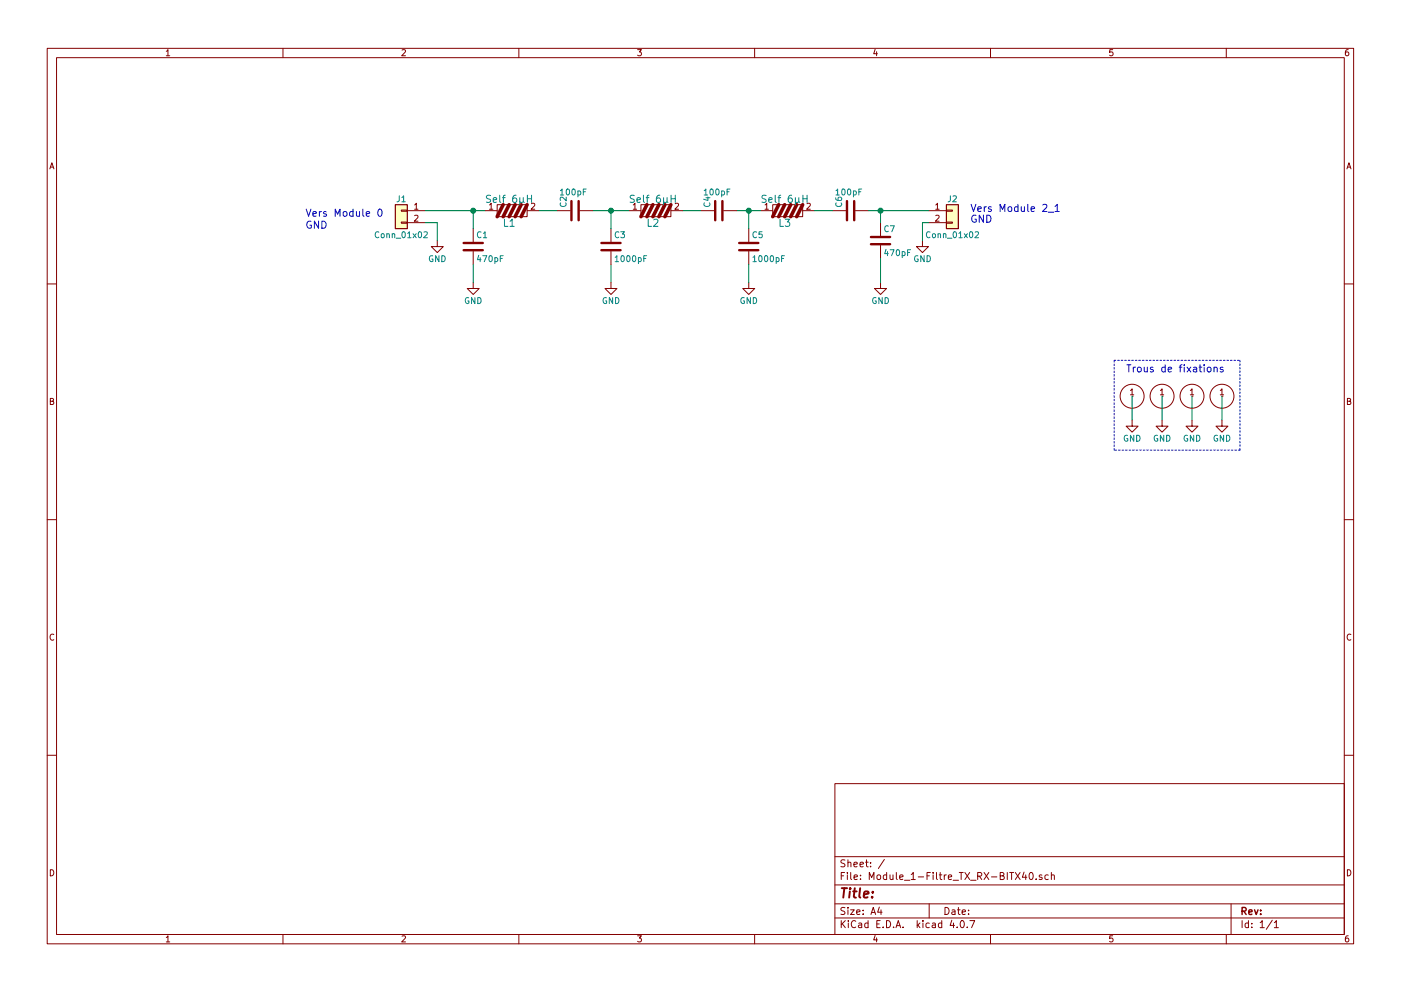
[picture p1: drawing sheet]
EESchema Schematic File Version 2
LIBS:power
LIBS:device
LIBS:switches
LIBS:relays
LIBS:motors
LIBS:transistors
LIBS:conn
LIBS:linear
LIBS:regul
LIBS:74xx
LIBS:cmos4000
LIBS:adc-dac
LIBS:memory
LIBS:xilinx
LIBS:microcontrollers
LIBS:dsp
LIBS:microchip
LIBS:analog_switches
LIBS:motorola
LIBS:texas
LIBS:intel
LIBS:audio
LIBS:interface
LIBS:digital-audio
LIBS:philips
LIBS:display
LIBS:cypress
LIBS:siliconi
LIBS:opto
LIBS:atmel
LIBS:contrib
LIBS:valves
LIBS:alex-library
EELAYER 25 0
EELAYER END
$Descr A4 11693 8268
encoding utf-8
Sheet 1 1
Title ""
Date ""
Rev ""
Comp ""
Comment1 ""
Comment2 ""
Comment3 ""
Comment4 ""
$EndDescr
$Comp
L Self L1
U 1 1
P 4250 1750
F 0 "L1" V 4350 1750 60  0000 C CNN
F 1 "Self 6µH" V 4150 1750 60  0000 C CNN
F 2 "alex-library:Self_T30-6" H 4250 1750 60  0001 C CNN
F 3 "" H 4250 1750 60  0001 C CNN
	1    4250 1750
	0    1    1    0   
$EndComp
$Comp
L C C1
U 1 1
P 3950 2050
F 0 "C1" H 3975 2150 50  0000 L CNN
F 1 "470pF" H 3975 1950 50  0000 L CNN
F 2 "alex-library:C-P_5.08-L_7.5-H_6-P_2.5" H 3988 1900 50  0001 C CNN
F 3 "" H 3950 2050 50  0001 C CNN
	1    3950 2050
	1    0    0    -1  
$EndComp
$Comp
L C C3
U 1 1
P 5100 2050
F 0 "C3" H 5125 2150 50  0000 L CNN
F 1 "1000pF" H 5125 1950 50  0000 L CNN
F 2 "alex-library:C-P_5.08-L_7.5-H_6-P_2.5" H 5138 1900 50  0001 C CNN
F 3 "" H 5100 2050 50  0001 C CNN
	1    5100 2050
	1    0    0    -1  
$EndComp
$Comp
L C C2
U 1 1
P 4800 1750
F 0 "C2" H 4825 1850 50  0000 L CNN
F 1 "100pF" V 4950 1650 50  0000 L CNN
F 2 "alex-library:C-P_5.08-L_7.5-H_6-P_2.5" H 4838 1600 50  0001 C CNN
F 3 "" H 4800 1750 50  0001 C CNN
	1    4800 1750
	0    -1   -1   0   
$EndComp
$Comp
L Self L2
U 1 1
P 5450 1750
F 0 "L2" V 5550 1750 60  0000 C CNN
F 1 "Self 6µH" V 5350 1750 60  0000 C CNN
F 2 "alex-library:Self_T30-6" H 5450 1750 60  0001 C CNN
F 3 "" H 5450 1750 60  0001 C CNN
	1    5450 1750
	0    1    1    0   
$EndComp
$Comp
L C C4
U 1 1
P 6000 1750
F 0 "C4" H 6025 1850 50  0000 L CNN
F 1 "100pF" V 6150 1650 50  0000 L CNN
F 2 "alex-library:C-P_5.08-L_7.5-H_6-P_2.5" H 6038 1600 50  0001 C CNN
F 3 "" H 6000 1750 50  0001 C CNN
	1    6000 1750
	0    -1   -1   0   
$EndComp
$Comp
L C C5
U 1 1
P 6250 2050
F 0 "C5" H 6275 2150 50  0000 L CNN
F 1 "1000pF" H 6275 1950 50  0000 L CNN
F 2 "alex-library:C-P_5.08-L_7.5-H_6-P_2.5" H 6288 1900 50  0001 C CNN
F 3 "" H 6250 2050 50  0001 C CNN
	1    6250 2050
	1    0    0    -1  
$EndComp
$Comp
L Self L3
U 1 1
P 6550 1750
F 0 "L3" V 6650 1750 60  0000 C CNN
F 1 "Self 6µH" V 6450 1750 60  0000 C CNN
F 2 "alex-library:Self_T30-6" H 6550 1750 60  0001 C CNN
F 3 "" H 6550 1750 60  0001 C CNN
	1    6550 1750
	0    1    1    0   
$EndComp
$Comp
L C C6
U 1 1
P 7100 1750
F 0 "C6" H 7125 1850 50  0000 L CNN
F 1 "100pF" V 7250 1650 50  0000 L CNN
F 2 "alex-library:C-P_5.08-L_7.5-H_6-P_2.5" H 7138 1600 50  0001 C CNN
F 3 "" H 7100 1750 50  0001 C CNN
	1    7100 1750
	0    -1   -1   0   
$EndComp
$Comp
L C C7
U 1 1
P 7350 2000
F 0 "C7" H 7375 2100 50  0000 L CNN
F 1 "470pF" H 7375 1900 50  0000 L CNN
F 2 "alex-library:C-P_5.08-L_7.5-H_6-P_2.5" H 7388 1850 50  0001 C CNN
F 3 "" H 7350 2000 50  0001 C CNN
	1    7350 2000
	1    0    0    -1  
$EndComp
$Comp
L Conn_01x02 J1
U 1 1
P 3350 1750
F 0 "J1" H 3350 1850 50  0000 C CNN
F 1 "Conn_01x02" H 3350 1550 50  0000 C CNN
F 2 "alex-library:Connect-2pin" H 3350 1750 50  0001 C CNN
F 3 "" H 3350 1750 50  0001 C CNN
	1    3350 1750
	-1   0    0    -1  
$EndComp
$Comp
L Conn_01x02 J2
U 1 1
P 7950 1750
F 0 "J2" H 7950 1850 50  0000 C CNN
F 1 "Conn_01x02" H 7950 1550 50  0000 C CNN
F 2 "alex-library:Connect-2pin" H 7950 1750 50  0001 C CNN
F 3 "" H 7950 1750 50  0001 C CNN
	1    7950 1750
	1    0    0    -1  
$EndComp
$Comp
L GND #PWR01
U 1 1
P 3650 2000
F 0 "#PWR01" H 3650 1750 50  0001 C CNN
F 1 "GND" H 3650 1850 50  0000 C CNN
F 2 "" H 3650 2000 50  0001 C CNN
F 3 "" H 3650 2000 50  0001 C CNN
	1    3650 2000
	1    0    0    -1  
$EndComp
$Comp
L GND #PWR02
U 1 1
P 3950 2350
F 0 "#PWR02" H 3950 2100 50  0001 C CNN
F 1 "GND" H 3950 2200 50  0000 C CNN
F 2 "" H 3950 2350 50  0001 C CNN
F 3 "" H 3950 2350 50  0001 C CNN
	1    3950 2350
	1    0    0    -1  
$EndComp
$Comp
L GND #PWR03
U 1 1
P 5100 2350
F 0 "#PWR03" H 5100 2100 50  0001 C CNN
F 1 "GND" H 5100 2200 50  0000 C CNN
F 2 "" H 5100 2350 50  0001 C CNN
F 3 "" H 5100 2350 50  0001 C CNN
	1    5100 2350
	1    0    0    -1  
$EndComp
$Comp
L GND #PWR04
U 1 1
P 6250 2350
F 0 "#PWR04" H 6250 2100 50  0001 C CNN
F 1 "GND" H 6250 2200 50  0000 C CNN
F 2 "" H 6250 2350 50  0001 C CNN
F 3 "" H 6250 2350 50  0001 C CNN
	1    6250 2350
	1    0    0    -1  
$EndComp
$Comp
L GND #PWR05
U 1 1
P 7350 2350
F 0 "#PWR05" H 7350 2100 50  0001 C CNN
F 1 "GND" H 7350 2200 50  0000 C CNN
F 2 "" H 7350 2350 50  0001 C CNN
F 3 "" H 7350 2350 50  0001 C CNN
	1    7350 2350
	1    0    0    -1  
$EndComp
$Comp
L GND #PWR06
U 1 1
P 7700 2000
F 0 "#PWR06" H 7700 1750 50  0001 C CNN
F 1 "GND" H 7700 1850 50  0000 C CNN
F 2 "" H 7700 2000 50  0001 C CNN
F 3 "" H 7700 2000 50  0001 C CNN
	1    7700 2000
	1    0    0    -1  
$EndComp
Wire Wire Line
	3550 1750 4050 1750
Wire Wire Line
	3950 1750 3950 1900
Connection ~ 3950 1750
Wire Wire Line
	3550 1850 3650 1850
Wire Wire Line
	3650 1850 3650 2000
Wire Wire Line
	3950 2200 3950 2350
Wire Wire Line
	4500 1750 4650 1750
Wire Wire Line
	4950 1750 5250 1750
Wire Wire Line
	5100 1750 5100 1900
Connection ~ 5100 1750
Wire Wire Line
	5100 2200 5100 2350
Wire Wire Line
	6250 2200 6250 2350
Wire Wire Line
	5700 1750 5850 1750
Wire Wire Line
	6150 1750 6350 1750
Wire Wire Line
	6250 1750 6250 1900
Connection ~ 6250 1750
Wire Wire Line
	6800 1750 6950 1750
Wire Wire Line
	7250 1750 7750 1750
Wire Wire Line
	7350 1750 7350 1850
Connection ~ 7350 1750
Wire Wire Line
	7350 2150 7350 2350
Wire Wire Line
	7750 1850 7700 1850
Wire Wire Line
	7700 1850 7700 2000
Text Notes 2550 1800 0    60   ~ 0
Vers Module 0
Text Notes 2550 1900 0    60   ~ 0
GND
Text Notes 8100 1850 0    60   ~ 0
Vers Module 2_1\nGND
$Comp
L M3-Hole H1
U 1 1
P 9450 3300
F 0 "H1" H 9450 3150 60  0001 C CNN
F 1 "M3-Hole" H 9500 3450 60  0001 C CNN
F 2 "alex-library:M3-Hole" H 9500 3350 60  0001 C CNN
F 3 "" H 9450 3300 60  0001 C CNN
	1    9450 3300
	1    0    0    -1  
$EndComp
$Comp
L M3-Hole H2
U 1 1
P 9700 3300
F 0 "H2" H 9700 3150 60  0001 C CNN
F 1 "M3-Hole" H 9750 3450 60  0001 C CNN
F 2 "alex-library:M3-Hole" H 9750 3350 60  0001 C CNN
F 3 "" H 9700 3300 60  0001 C CNN
	1    9700 3300
	1    0    0    -1  
$EndComp
$Comp
L M3-Hole H3
U 1 1
P 9950 3300
F 0 "H3" H 9950 3150 60  0001 C CNN
F 1 "M3-Hole" H 10000 3450 60  0001 C CNN
F 2 "alex-library:M3-Hole" H 10000 3350 60  0001 C CNN
F 3 "" H 9950 3300 60  0001 C CNN
	1    9950 3300
	1    0    0    -1  
$EndComp
$Comp
L M3-Hole H4
U 1 1
P 10200 3300
F 0 "H4" H 10200 3150 60  0001 C CNN
F 1 "M3-Hole" H 10250 3450 60  0001 C CNN
F 2 "alex-library:M3-Hole" H 10250 3350 60  0001 C CNN
F 3 "" H 10200 3300 60  0001 C CNN
	1    10200 3300
	1    0    0    -1  
$EndComp
$Comp
L GND #PWR07
U 1 1
P 9450 3500
F 0 "#PWR07" H 9450 3250 50  0001 C CNN
F 1 "GND" H 9450 3350 50  0000 C CNN
F 2 "" H 9450 3500 50  0001 C CNN
F 3 "" H 9450 3500 50  0001 C CNN
	1    9450 3500
	1    0    0    -1  
$EndComp
$Comp
L GND #PWR08
U 1 1
P 9700 3500
F 0 "#PWR08" H 9700 3250 50  0001 C CNN
F 1 "GND" H 9700 3350 50  0000 C CNN
F 2 "" H 9700 3500 50  0001 C CNN
F 3 "" H 9700 3500 50  0001 C CNN
	1    9700 3500
	1    0    0    -1  
$EndComp
$Comp
L GND #PWR09
U 1 1
P 9950 3500
F 0 "#PWR09" H 9950 3250 50  0001 C CNN
F 1 "GND" H 9950 3350 50  0000 C CNN
F 2 "" H 9950 3500 50  0001 C CNN
F 3 "" H 9950 3500 50  0001 C CNN
	1    9950 3500
	1    0    0    -1  
$EndComp
$Comp
L GND #PWR010
U 1 1
P 10200 3500
F 0 "#PWR010" H 10200 3250 50  0001 C CNN
F 1 "GND" H 10200 3350 50  0000 C CNN
F 2 "" H 10200 3500 50  0001 C CNN
F 3 "" H 10200 3500 50  0001 C CNN
	1    10200 3500
	1    0    0    -1  
$EndComp
Wire Wire Line
	10200 3300 10200 3500
Wire Wire Line
	9950 3300 9950 3500
Wire Wire Line
	9700 3300 9700 3500
Wire Wire Line
	9450 3300 9450 3500
Wire Notes Line
	9300 3000 10350 3000
Wire Notes Line
	10350 3000 10350 3750
Wire Notes Line
	10350 3750 9300 3750
Wire Notes Line
	9300 3750 9300 3000
Text Notes 9400 3100 0    60   ~ 0
Trous de fixations
$EndSCHEMATC
